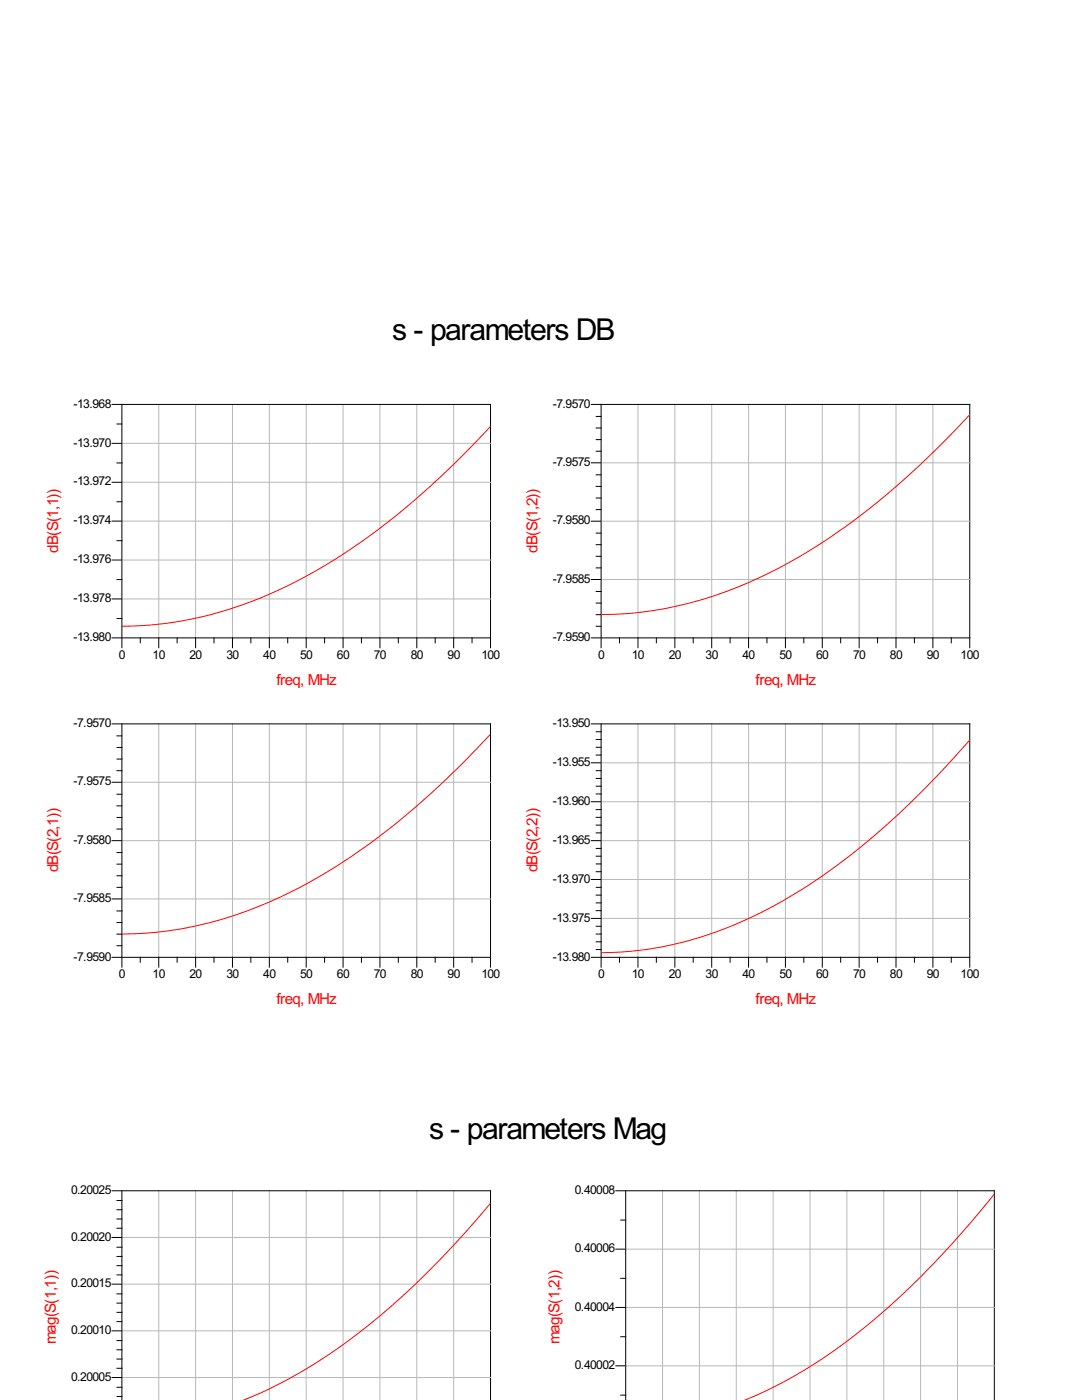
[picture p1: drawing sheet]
<svg xmlns="http://www.w3.org/2000/svg" width="216mm" height="279mm" viewBox="0 0 216 279" stroke-linecap="round" stroke-linejoin="round" font-family="sans-serif">
<g fill="none" stroke="#b8b8b8" stroke-width=".2">
<path d="M24.3 96.2h73.6M24.3 88.5h73.6M31.7 80.7v46.6M39 80.7v46.6M46.4 80.7v46.6M53.7 80.7v46.6M61.1 80.7v46.6M68.5 80.7v46.6M75.8 80.7v46.6M83.2 80.7v46.6M90.5 80.7v46.6M24.3 119.5h73.6"/>
<path d="M24.3 111.8h73.6M24.3 104h73.6"/>
</g>
<g fill="none" stroke="#000" stroke-width=".2">
<path d="M22.4 80.7h75.5v48.6M22.4 96.2h1.9M22.4 88.5h1.9M23.3 92.4h1M23.3 84.6h1M24.3 80.7v48.6M22.4 119.5h1.9M22.4 111.8h1.9M22.4 104h1.9M23.3 115.7h1M23.3 107.9h1M23.3 100.1h1"/>
<path d="M22.4 127.3h75.5M23.3 123.4h1M28 127.3v1M31.7 127.3v2M35.3 127.3v1M39 127.3v2M42.7 127.3v1M46.4 127.3v2M50.1 127.3v1M53.7 127.3v2M57.4 127.3v1M61.1 127.3v2"/>
<path d="M64.8 127.3v1M68.5 127.3v2M72.1 127.3v1M75.8 127.3v2M79.5 127.3v1M83.2 127.3v2M86.8 127.3v1M90.5 127.3v2M94.2 127.3v1"/>
</g>
<path d="M24.3 124.9l.2 .1z" fill="#f00"/>
<path d="M97.7 85.2a147.9 147.9 0 0 1-35.2 29 77.4 77.4 0 0 1-38 10.8" fill="none" stroke="#f00" stroke-width=".2"/>
<path d="M97.9 85l-.1 .3z" fill="#f00"/>
<path d="M119.9 92.4h73.6M127.3 80.7v46.6M134.7 80.7v46.6M142 80.7v46.6M149.4 80.7v46.6M156.7 80.7v46.6M164.1 80.7v46.6M171.4 80.7v46.6M178.8 80.7v46.6M186.1 80.7v46.6M119.9 115.7h73.6M119.9 104h73.6" fill="none" stroke="#b8b8b8" stroke-width=".2"/>
<g fill="none" stroke="#000" stroke-width=".2">
<path d="M118 80.7h75.5v48.6M118 92.4h1.9M119 99.4h.9M119 97.1h.9M119 94.8h.9M119 90.1h.9M119 87.7h.9M119 85.4h.9M119 83.1h.9M119.9 80.7v48.6M118 115.7h1.9M118 104h1.9"/>
<path d="M119 118h.9M119 113.3h.9M119 111h.9M119 108.7h.9M119 106.4h.9M119 101.7h.9M118 127.3h75.5M119 125h.9M119 122.7h.9M119 120.4h.9M123.6 127.3v1M127.3 127.3v2"/>
<path d="M131 127.3v1M134.7 127.3v2M138.3 127.3v1M142 127.3v2M145.7 127.3v1M149.4 127.3v2M153 127.3v1M156.7 127.3v2M160.4 127.3v1M164.1 127.3v2M167.7 127.3v1M171.4 127.3v2"/>
<path d="M175.1 127.3v1M178.8 127.3v2M182.5 127.3v1M186.1 127.3v2M189.8 127.3v1"/>
</g>
<path d="M119.9 122.6l.2 .1z" fill="#f00"/>
<path d="M193.4 82.9a150.4 150.4 0 0 1-34.3 28.5 77.9 77.9 0 0 1-38.2 11.2l-.8 .1" fill="none" stroke="#f00" stroke-width=".2"/>
<path d="M193.5 82.7l-.1 .2z" fill="#f00"/>
<path d="M24.3 156.1h73.6M31.7 144.5v46.6M39 144.5v46.6M46.4 144.5v46.6M53.7 144.5v46.6M61.1 144.5v46.6M68.5 144.5v46.6M75.8 144.5v46.6M83.2 144.5v46.6M90.5 144.5v46.6M24.3 179.4h73.6M24.3 167.8h73.6" fill="none" stroke="#b8b8b8" stroke-width=".2"/>
<g fill="none" stroke="#000" stroke-width=".2">
<path d="M22.4 144.5h75.5v48.5M22.4 156.1h1.9M23.3 158.5h1M23.3 153.8h1M23.3 151.5h1M23.3 149.2h1M23.3 146.9h1M24.3 144.5v48.5M22.4 179.4h1.9M22.4 167.8h1.9M23.3 177.1h1M23.3 174.8h1"/>
<path d="M23.3 172.5h1M23.3 170.1h1M23.3 165.5h1M23.3 163.1h1M23.3 160.8h1M22.4 191.1h75.5M23.3 188.7h1M23.3 186.4h1M23.3 184.1h1M23.3 181.8h1M28 191.1v.9M31.7 191.1v1.9"/>
<path d="M35.3 191.1v.9M39 191.1v1.9M42.7 191.1v.9M46.4 191.1v1.9M50.1 191.1v.9M53.7 191.1v1.9M57.4 191.1v.9M61.1 191.1v1.9M64.8 191.1v.9M68.5 191.1v1.9M72.1 191.1v.9M75.8 191.1v1.9"/>
<path d="M79.5 191.1v.9M83.2 191.1v1.9M86.8 191.1v.9M90.5 191.1v1.9M94.2 191.1v.9"/>
</g>
<path d="M24.3 186.4h.2z" fill="#f00"/>
<path d="M97.7 146.7a150.4 150.4 0 0 1-34.3 28.4 77.9 77.9 0 0 1-38.2 11.3h-.7" fill="none" stroke="#f00" stroke-width=".2"/>
<path d="M97.9 146.4l-.1 .3z" fill="#f00"/>
<g fill="none" stroke="#b8b8b8" stroke-width=".2">
<path d="M119.9 152.2h73.6M127.3 144.5v46.6M134.7 144.5v46.6M142 144.5v46.6M149.4 144.5v46.6M156.7 144.5v46.6M164.1 144.5v46.6M171.4 144.5v46.6M178.8 144.5v46.6M186.1 144.5v46.6M119.9 175.5h73.6M119.9 167.8h73.6"/>
<path d="M119.9 160h73.6M119.9 183.3h73.6"/>
</g>
<g fill="none" stroke="#000" stroke-width=".2">
<path d="M118 144.5h75.5v48.5M118 152.2h1.9M119 158.5h.9M119 156.9h.9M119 155.4h.9M119 153.8h.9M119 150.7h.9M119 149.1h.9M119 147.6h.9M119 146h.9M119.9 144.5v48.5M118 175.5h1.9"/>
<path d="M118 167.8h1.9M118 160h1.9M119 178.6h.9M119 177.1h.9M119 174h.9M119 172.4h.9M119 170.9h.9M119 169.3h.9M119 166.2h.9M119 164.7h.9M119 163.1h.9M119 161.6h.9"/>
<path d="M118 191.1h75.5M118 183.3h1.9M119 189.5h.9M119 188h.9M119 186.4h.9M119 184.9h.9M119 181.7h.9M119 180.2h.9M123.6 191.1v.9M127.3 191.1v1.9M131 191.1v.9M134.7 191.1v1.9"/>
<path d="M138.3 191.1v.9M142 191.1v1.9M145.7 191.1v.9M149.4 191.1v1.9M153 191.1v.9M156.7 191.1v1.9M160.4 191.1v.9M164.1 191.1v1.9M167.7 191.1v.9M171.4 191.1v1.9M175.1 191.1v.9M178.8 191.1v1.9"/>
<path d="M182.5 191.1v.9M186.1 191.1v1.9M189.8 191.1v.9"/>
</g>
<path d="M119.9 190.1l.2 .1z" fill="#f00"/>
<path d="M193.4 147.8a153.6 153.6 0 0 1-34.3 30.3 74.7 74.7 0 0 1-38.2 12h-.8" fill="none" stroke="#f00" stroke-width=".2"/>
<path d="M193.5 147.6l-.1 .3z" fill="#f00"/>
<g fill="none" stroke="#b8b8b8" stroke-width=".2">
<path d="M31.7 237.6v41.8M39 237.6v41.8M46.4 237.6v41.8M53.7 237.6v41.8M61.1 237.6v41.8M68.5 237.6v41.8M75.8 237.6v41.8M83.2 237.6v41.8M90.5 237.6v41.8M24.3 256.3h73.6M24.3 247h73.6M24.3 274.9h73.6"/>
<path d="M24.3 265.6h73.6"/>
</g>
<g fill="none" stroke="#000" stroke-width=".2">
<path d="M22.4 237.6h75.5v41.8M23.3 239.6h1M24.3 237.6v41.8M22.4 256.3h1.9M22.4 247h1.9M23.3 258.2h1M23.3 254.4h1M23.3 252.6h1M23.3 250.7h1M23.3 248.9h1M23.3 245.1h1M23.3 243.3h1"/>
<path d="M23.3 241.4h1M22.4 274.9h1.9M22.4 265.6h1.9M23.3 278.7h1M23.3 276.9h1M23.3 273.1h1M23.3 271.2h1M23.3 269.4h1M23.3 267.5h1M23.3 263.8h1M23.3 261.9h1M23.3 260.1h1"/>
</g>
<path d="M97.7 240.3a154.6 154.6 0 0 1-33.3 30.8 87.4 87.4 0 0 1-15.9 8.3" fill="none" stroke="#f00" stroke-width=".2"/>
<path d="M97.9 240l-.1 .3z" fill="#f00"/>
<path d="M132.2 237.6v41.8M139.6 237.6v41.8M146.9 237.6v41.8M154.3 237.6v41.8M161.6 237.6v41.8M169 237.6v41.8M176.3 237.6v41.8M183.7 237.6v41.8M191.1 237.6v41.8M124.8 249.3h73.6M124.8 272.6h73.6M124.8 260.9h73.6" fill="none" stroke="#b8b8b8" stroke-width=".2"/>
<path d="M122.9 237.6h75.5v41.8M124.8 237.6v41.8M122.9 249.3h1.9M123.9 255.1h.9M123.9 243.5h.9M122.9 272.6h1.9M122.9 260.9h1.9M123.9 278.4h.9M123.9 266.8h.9" fill="none" stroke="#000" stroke-width=".2"/>
<path d="M198.3 238.5a161 161 0 0 1-32.5 31.5 88.3 88.3 0 0 1-17.2 9.4" fill="none" stroke="#f00" stroke-width=".2"/>
<path d="M198.4 238.2l-.1 .3z" fill="#f00"/>
<g font-size="5.5">
<text x="78.3" y="67.8">s - parameters DB</text>
<text x="85.6" y="227.2">s - parameters Mag</text>
</g>
<g font-size="2.7" fill="#f00">
<text x="11.6" y="110.3" transform="rotate(-90 11.6 110.3)">dB(S(1,1))</text>
<text x="107.3" y="110.3" transform="rotate(-90 107.3 110.3)">dB(S(1,2))</text>
<text x="55.2" y="136.6">freq, MHz</text>
<text x="150.8" y="136.6">freq, MHz</text>
<text x="11.6" y="174.1" transform="rotate(-90 11.6 174.1)">dB(S(2,1))</text>
<text x="107.3" y="174.1" transform="rotate(-90 107.3 174.1)">dB(S(2,2))</text>
<text x="55.2" y="200.4">freq, MHz</text>
<text x="150.8" y="200.4">freq, MHz</text>
<text x="11.1" y="268.2" transform="rotate(-90 11.1 268.2)">mag(S(1,1))</text>
<text x="111.7" y="268.2" transform="rotate(-90 111.7 268.2)">mag(S(1,2))</text>
</g>
<g font-size="2.2">
<text x="14.7" y="81.3">-13.968</text>
<text x="110.3" y="81.3">-7.9570</text>
<text x="14.7" y="89.1">-13.970</text>
<text x="110.3" y="93">-7.9575</text>
<text x="14.7" y="96.9">-13.972</text>
<text x="14.7" y="104.7">-13.974</text>
<text x="110.3" y="104.7">-7.9580</text>
<text x="14.7" y="112.4">-13.976</text>
<text x="110.3" y="116.3">-7.9585</text>
<text x="14.7" y="120.2">-13.978</text>
<text x="14.7" y="127.9">-13.980</text>
<text x="23.7" y="131.5">0</text>
<text x="30.5" y="131.5">10</text>
<text x="37.8" y="131.5">20</text>
<text x="45.2" y="131.5">30</text>
<text x="52.5" y="131.5">40</text>
<text x="59.9" y="131.5">50</text>
<text x="67.2" y="131.5">60</text>
<text x="74.6" y="131.5">70</text>
<text x="81.9" y="131.5">80</text>
<text x="89.3" y="131.5">90</text>
<text x="96.1" y="131.5">100</text>
<text x="110.3" y="127.9">-7.9590</text>
<text x="119.3" y="131.5">0</text>
<text x="126.1" y="131.5">10</text>
<text x="133.4" y="131.5">20</text>
<text x="140.8" y="131.5">30</text>
<text x="148.2" y="131.5">40</text>
<text x="155.5" y="131.5">50</text>
<text x="162.9" y="131.5">60</text>
<text x="170.2" y="131.5">70</text>
<text x="177.6" y="131.5">80</text>
<text x="184.9" y="131.5">90</text>
<text x="191.7" y="131.5">100</text>
<text x="14.7" y="145.1">-7.9570</text>
<text x="110.3" y="145.1">-13.950</text>
<text x="110.3" y="152.9">-13.955</text>
<text x="14.7" y="156.8">-7.9575</text>
<text x="110.3" y="160.6">-13.960</text>
<text x="14.7" y="168.4">-7.9580</text>
<text x="110.3" y="168.4">-13.965</text>
<text x="110.3" y="176.2">-13.970</text>
<text x="14.7" y="180">-7.9585</text>
<text x="110.3" y="183.9">-13.975</text>
<text x="14.7" y="191.7">-7.9590</text>
<text x="110.3" y="191.7">-13.980</text>
<text x="23.7" y="195.3">0</text>
<text x="30.5" y="195.3">10</text>
<text x="37.8" y="195.3">20</text>
<text x="45.2" y="195.3">30</text>
<text x="52.5" y="195.3">40</text>
<text x="59.9" y="195.3">50</text>
<text x="67.2" y="195.3">60</text>
<text x="74.6" y="195.3">70</text>
<text x="81.9" y="195.3">80</text>
<text x="89.3" y="195.3">90</text>
<text x="96.1" y="195.3">100</text>
<text x="119.3" y="195.3">0</text>
<text x="126.1" y="195.3">10</text>
<text x="133.4" y="195.3">20</text>
<text x="140.8" y="195.3">30</text>
<text x="148.2" y="195.3">40</text>
<text x="155.5" y="195.3">50</text>
<text x="162.9" y="195.3">60</text>
<text x="170.2" y="195.3">70</text>
<text x="177.6" y="195.3">80</text>
<text x="184.9" y="195.3">90</text>
<text x="191.7" y="195.3">100</text>
<text x="14.2" y="238.3">0.20025</text>
<text x="114.7" y="238.3">0.40008</text>
<text x="14.2" y="247.6">0.20020</text>
<text x="114.7" y="249.9">0.40006</text>
<text x="14.2" y="256.9">0.20015</text>
<text x="114.7" y="261.6">0.40004</text>
<text x="14.2" y="266.2">0.20010</text>
<text x="14.2" y="275.5">0.20005</text>
<text x="114.7" y="273.2">0.40002</text>
</g>
</svg>
